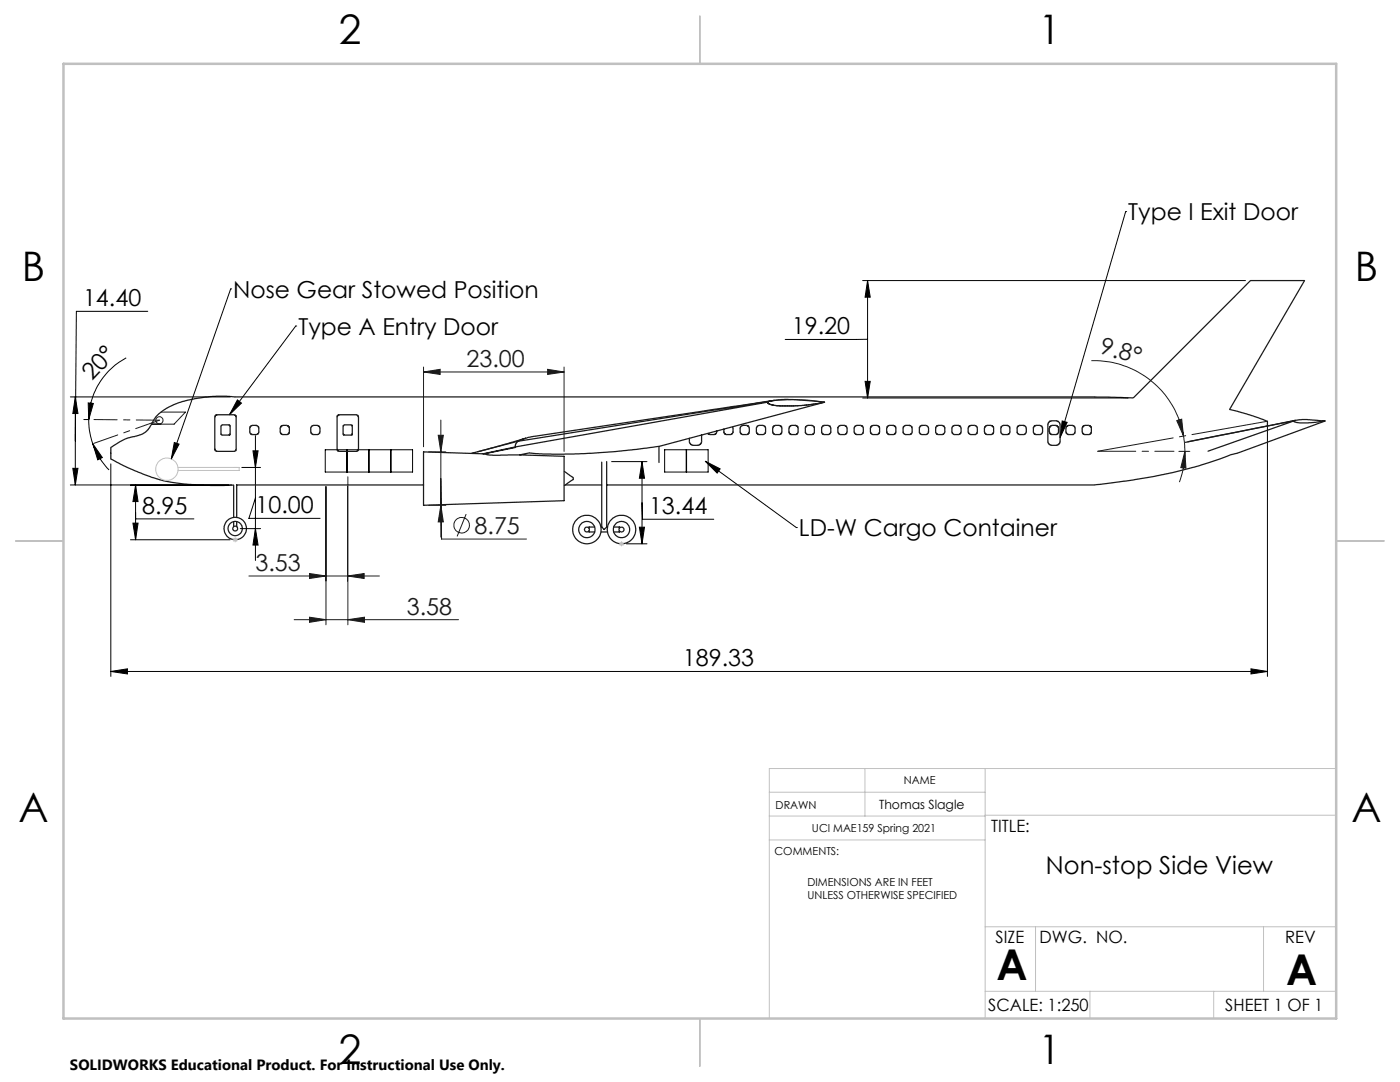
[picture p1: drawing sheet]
<svg xmlns="http://www.w3.org/2000/svg" width="279mm" height="216mm" viewBox="0 0 279 216" stroke-linecap="round" stroke-linejoin="round" font-family="sans-serif">
<g fill="none" stroke="#191924" stroke-width=".2">
<path d="M84.5 74.2l3.3-.5v1zM84.5 73.2v15.9M84.5 74.2h28.1M109.3 73.7l3.3 .5-3.3 .5zM112.6 73.2v16.9M217.8 72a18.1 18.1 0 0 1 18.4 15M32.1 82.2h4.9l-2.3 2.4h-4.4M65.1 97.1v27.6M69.4 97.1v18.8M69.4 95.1v29.6M85.5 90.2h3.5M87.5 86.9h1l-.5 3.3z"/>
<path d="M88 83.8v23.4M88 95.5l.1 12.1h17M153.1 80.2h.1M153.2 80.2a33 33 0 0 1 11.4 .1l-4.7 .6-4.9 .1a2.62 2.62 0 0 1-1.9-.7v-.1M153.2 80.2h.1M153.2 80.2h-.1M153.5 80.6h.1M234.8 83.9l1-.3 .4 3.4zM235.3 90.1h2.2M236.2 87l.3 3.1M236.5 90.1l.2 3.3-1-.1zM236.5 90.1a18.4 18.4 0 0 1-1.1 6.1"/>
<path d="M49.7 114.9h26M61.8 114.4l3.3 .5-3.3 .5zM69.4 114.9l3.3-.5v1zM85.5 100.8h3.5M88 100.8l.5 3.3h-1zM93 102.6l-1.8 4.4M58.7 123.6h32.8M61.8 123.2l3.3 .4-3.3 .6zM69.4 123.6l3.3-.4v1z"/>
<circle cx="31.8" cy="83.9" r=".72"/>
<circle cx="92.1" cy="104.8" r="1.55"/>
</g>
<g fill="none" stroke="#000" stroke-width=".2">
<path d="M46 57.6h.1M46 57.6l-11.8 34M172.2 56h76.4M173.1 56l.6 3.3h-1.1zM173.1 56v23.4M224.6 42.2h.1M224.6 42.2l-13 45.1M14 79.2h31.9M15 79.2l.6 3.3h-1.1zM15 79.2v17.6M25.2 71.4a14.2 14.2 0 0 0-7.5 12.3M29.5 62.1h-14.3l-.2 25.9"/>
<path d="M47.4 79.8l.8 .6-2.4 2.4zM59 65.1h.1M59 65.1l-13.2 17.7M172.2 79.4h52.9M172.6 76.1h1.1l-.6 3.3zM173.1 67.7h-16.4M14 96.8h32.2M14.5 93.5h1.1l-.6 3.3zM16.7 83.7h1M17.6 80.4l1 .1-.9 3.2zM17.7 83.7a13.4 13.4 0 0 0 .8 4.8M18.5 88.5l1.9 2.8-.9 .5z"/>
<path d="M18.5 88.5a13.9 13.9 0 0 0 3.3 5.3M22.1 92.6v42.4M26 96.8h19.6M27.1 96.8l.5 3.3h-1.1zM27.1 96.8v10.9M34.8 88.3l.9 .3-1.5 3zM48.3 93.3h3.7M50.5 90h1l-.5 3.3zM51 86.9v24.9M51 99.4l-1.3 4h14.2M64.9 89.7h4.3v4.5h-4.3zM69.3 89.7h4.3v4.5h-4.3z"/>
<path d="M73.7 89.7h4.3v4.5h-4.3zM78 89.7h4.3v4.5h-4.3zM122.1 92.1h7M128.1 92.1l.5 3.3h-1zM128.1 92.1v16.4M132.6 89.7h4.3v4.5h-4.3zM137 89.7h4.3v4.5h-4.3zM140.8 92l18.1 13.3M140.8 92l2.9 1.6-.6 .8zM212 84l1 .3-1.4 3zM252.9 85.1v49.9M26 107.7h19.9"/>
<path d="M26.5 104.4h1.1l-.5 3.3zM27.1 103.5h11.6M47.9 105.5h4.1M51 105.5l.5 3.3h-1zM125 108.5h4.1M127.6 105.2h1l-.5 3.3zM128.1 100.3l.1 3.3h14.3M158.9 105.3h.1M22.1 134l3.3-.5v1zM22.1 134h230.8M249.7 133.5l3.2 .5-3.2 .5z"/>
</g>
<g fill="none" stroke="#191924" stroke-width=".25">
<path d="M154.6 79.9l-48.1 7.2-1.2 .2-1.9 .8M43 82.9l.3-.1h3.5l.3 .3v6.6l-.2 .3-3.7 .1-.3-.3v-6.5zM44.2 84.9l.2-.1h1.4l.1 1.8-.1 .2h-1.5l-.2-.1zM50 85.1l.4-.2h.7l.4 .2 .1 1.2-.2 .3-1.1 .1-.3-.2-.2-.4v-.8zM56.1 85.1l.4-.2h.7l.4 .2 .1 1.2-.2 .3-1.1 .1-.4-.2-.1-1.1zM67.5 82.9l.1-.1h3.6l.3 .2v6.6l-.2 .4-3.7 .1-.3-.3v-6.7zM68.5 84.9l.3-.1 1.4 .1 .1 1.7-.1 .2h-1.5l-.2-.1zM84.5 96.8h-37.3v6.5M96.6 90.6l1.8 .2h5.3M96.6 90.6l-12.1-.4v10.6l28.1-.9v-8.8l-8.9-.3M102.8 89.2l.1 .1-6.3 1.3M102.8 89.2l-6.4 1.4"/>
<path d="M103.4 88.1l-.5 .4-.1 .7M103.4 88.1l-9.3 2.4M105 87.4l-9.8 2.8M112.6 94l1.7 1.3 .1 .4-1.8 1.2M112.8 96.8h7.3M120.1 92.2v13M121.1 92.1v13.1M131.5 89.1l-8.6 1-4.9 .4-7.8 .1-4.6-.2-1.9 .4M131.5 89.1v3.2M140 86.8v1.4l-.1 .3-.4 .3-1.2 .1-.5-.2-.2-.5v-.7M143.1 86l-.1 .4-.4 .3h-.9l-.4-.2M146.2 85.2l.1 1-.1 .3-.4 .2h-.9l-.3-.1-.1-.3v-.7"/>
<path d="M153.1 80.3l.6 .4 1.9 .3 4.8-.1 4.2-.6M153.1 80.3l-50.3 8.9M153.9 80l-.8 .3M153.9 80l1.5-.2 1.8-.1 7.4 .6M153.9 80l-50.5 8.1M154.4 85.1l.4-.2h.7l.4 .2 .1 1.2-.2 .3-1.1 .1-.4-.2-.1-1.1zM157.7 85l1-.1 .5 .2 .1 1.2-.2 .3-1.2 .1-.3-.2-.2-1zM160.9 85l1.1-.1 .5 .3v1.1l-.2 .3-1.1 .1-.3-.2-.2-.2v-1zM164.1 85.1l.4-.2 1.1 .1 .2 .4-.1 1.1-.4 .2h-.9l-.3-.1-.1-.3v-1zM164.6 80.3l-33.1 8.8M173.9 85.1l.4-.2 1 .1 .2 .4v.9l-.1 .2-.3 .2-1.1-.1-.3-.4v-.8zM177.2 85.1l.3-.2h.8l.4 .2 .1 1.2-.2 .3-1.2 .1-.3-.2-.1-1z"/>
<path d="M180.3 85.1l.5-.2 1 .1 .2 .3-.1 1.2-.3 .2h-.9l-.3-.1-.2-.3zM193.4 85.1l.4-.2 1 .1 .3 .4v.9l-.2 .2-.3 .2-1.1-.1-.3-.4v-.8zM196.6 85.2l.4-.3 1 .1 .3 .3v1l-.1 .2-.3 .2-1.2-.1-.2-.5zM199.9 85.1l.4-.2h.7l.4 .2 .1 1.2-.2 .3-1.1 .1-.3-.2-.2-.2v-1zM203.2 85l1.1-.1 .4 .3 .1 .9-.2 .5-1.2 .1-.2-.1-.2-.3v-1zM209.3 84.2l.4-.2h1.1l.4 .1 .3 .4 .1 3.7-.1 .3-.5 .3h-1.3l-.5-.5-.1-3.7zM216.1 85.1l.4-.2h.7l.5 .2 .1 1.2-.2 .3-1.2 .1-.3-.2-.1-1.1zM252.9 85v-.9l-4.1-1.5-3.4-.9 15-25.7h-10.8l-23.4 23.4-7.8-.2h-171.7l-3.5-.1-2.2 .1-3.6 .7-1.7 .4-1.7 .8-1.5 .9-1.4 1.1-1.3 2.2-.9 1-.8 .4-3.1 .9-2.9 1.7v2.3l4 2 5.8 2.1 2.6 .6 3.2 .4 4.3 .2 4.6-.1v6.5M258.2 84l.2 .2 1 .2 2.3-.1 2.8-.3M258.2 84l1.6-.3 4.7 .3M258.2 84l-17.1 6M258.2 84h.1"/>
<path d="M258.2 84l-21.6 4.3M258.6 83.9l-21.6 4.3M264.5 84l-17.7 6.5a10.6 10.6 0 0 0-3.3 1.1l-5.1 1.6-6.2 1.5-6.1 1.1-7.7 1h-97.3M46.6 104.1v1M47.2 104.1v1M117.5 105.9v.3h1.2M118.7 105.2h-1.2v.2M119.9 105.2h.2M119.9 106.2h1.3M120.1 105.2l.5 .5 .5-.5M121.1 105.2h.1M122.5 105.2h1.1v.2"/>
<path d="M123.6 105.9v.3h-1.1"/>
<circle cx="62.9" cy="85.8" r="1.01"/>
<circle cx="148.6" cy="85.8" r="1.01"/>
<circle cx="151.8" cy="85.8" r="1.01"/>
<circle cx="168.1" cy="85.8" r="1.01"/>
<circle cx="171.3" cy="85.8" r="1"/>
<circle cx="184.3" cy="85.8" r="1.01"/>
<circle cx="187.6" cy="85.8" r="1"/>
<circle cx="190.8" cy="85.8" r="1"/>
<circle cx="207.1" cy="85.8" r="1"/>
<circle cx="210.3" cy="85.8" r="1"/>
<circle cx="213.6" cy="85.8" r="1"/>
<circle cx="46.9" cy="105.5" r="2.24"/>
<circle cx="46.9" cy="105.5" r="1.42"/>
<circle cx="46.9" cy="105.5" r=".48"/>
<circle cx="117.1" cy="105.7" r=".49"/>
<circle cx="117.1" cy="105.7" r="1.62"/>
<circle cx="117.1" cy="105.7" r="2.85"/>
<circle cx="124" cy="105.7" r="1.62"/>
<circle cx="124" cy="105.7" r=".49"/>
<circle cx="124" cy="105.7" r="2.85"/>
</g>
<g fill="none" stroke="#c0c0c0" stroke-width=".2">
<path d="M35.5 93.3h12.2v.6h-12.2M46.4 107.7h1M46.6 107.4l.7 .7M47 107.2v1M47.3 107.4l-.7 .7M123.5 108.5h1M123.7 108.2l.7 .7M124 108v1M124.4 108.2l-.7 .7M153.5 158.1h43.1M172.6 153.4v9.4M196.6 153.4v49.8"/>
<path d="M266.7 153.4h-113.2v49.8M153.5 167.6h43.1M153.5 162.8h43.1M196.6 162.7h70.1M196.6 197.8h70.1M196.6 184.9h70.1M206.7 184.9v12.9M217.5 197.8v5.4M242.2 197.8v5.4M252.2 184.9v12.9"/>
<circle cx="33.3" cy="93.6" r="2.24"/>
</g>
<path d="M31.8 83.8l-13.1-.1" fill="none" stroke="#191924" stroke-width=".2" stroke-dasharray="15.2 1.3 1.3 1.3" stroke-dashoffset="10.6"/>
<path d="M31.8 83.8l-13.1 4.7" fill="none" stroke="#191924" stroke-width=".2" stroke-dasharray="15.2 1.3 1.3 1.3" stroke-dashoffset="10.2"/>
<path d="M253 84.1l-34 5.9" fill="none" stroke="#191924" stroke-width=".2" stroke-dasharray="15.2 1.3 1.3 1.3" stroke-dashoffset="-.1"/>
<path d="M219 90h15.3" fill="none" stroke="#191924" stroke-width=".2" stroke-dasharray="15.2 1.3 1.3 1.3" stroke-dashoffset="7.6"/>
<path d="M139.7 3.2v9.5M3.1 107.9h9.6M266.7 107.9h9.5M139.7 203.2v9.6" fill="none" stroke="#c0c0c0" stroke-width=".25"/>
<path d="M12.7 12.7h254v190.5h-254z" fill="none" stroke="#c0c0c0" stroke-width=".5"/>
<path d="M47.4 79.8l.8 .6-2.4 2.4zM140.8 92l2.9 1.6-.6 .8zM212 84l1 .3-1.4 3zM34.8 88.3l.9 .3-1.5 3z" fill="#000"/>
<g fill="#191924">
<path d="M236.5 90.1l.2 3.3-1-.1zM234.8 83.9l1-.3 .4 3.4z"/>
<path d="M69.4 114.9l3.3-.5v1zM61.8 114.4l3.3 .5-3.3 .5zM69.4 123.6l3.3-.4v1zM61.8 123.2l3.3 .4-3.3 .6zM109.3 73.7l3.3 .5-3.3 .5zM84.5 74.2l3.3-.5v1z"/>
<path d="M87.5 86.9h1l-.5 3.3zM88 100.8l.5 3.3h-1z"/>
</g>
<g fill="#000">
<path d="M17.6 80.4l1 .1-.9 3.2zM18.5 88.5l1.9 2.8-.9 .5z"/>
<path d="M26.5 104.4h1.1l-.5 3.3zM27.1 96.8l.5 3.3h-1.1zM128.1 92.1l.5 3.3h-1zM127.6 105.2h1l-.5 3.3zM22.1 134l3.3-.5v1zM249.7 133.5l3.2 .5-3.2 .5zM172.6 76.1h1.1l-.6 3.3zM173.1 56l.6 3.3h-1.1zM15 79.2l.6 3.3h-1.1zM14.5 93.5h1.1l-.6 3.3zM51 105.5l.5 3.3h-1zM50.5 90h1l-.5 3.3z"/>
</g>
<g font-size="8.5">
<text x="198.9" y="195.5">A</text>
<text x="256.7" y="196.5">A</text>
</g>
<g font-size="8.1">
<text x="67.6" y="8.9">2</text>
<text x="207.3" y="8.9">1</text>
<text x="4.4" y="56.2">B</text>
<text x="270.4" y="56.2">B</text>
<text x="3.7" y="164.1">A</text>
<text x="269.7" y="164.1">A</text>
<text x="67.6" y="212.4">2</text>
<text x="207.3" y="212.4">1</text>
</g>
<text font-size="4.9" x="208.7" y="174.4">Non-stop Side View</text>
<g font-size="4.7">
<text x="225.2" y="44">Type I Exit Door</text>
<text x="46.6" y="59.4">Nose Gear Stowed Position</text>
<text x="16.6" y="61.1">14.40</text>
<text x="59.6" y="66.8">Type A Entry Door</text>
<text x="158" y="66.7">19.20</text>
<text x="18.4" y="76.1" transform="rotate(-47 18.4 76.1)">20°</text>
<text x="28.4" y="102.5">8.95</text>
<text x="51" y="102.4">10.00</text>
<text x="129.5" y="102.6">13.44</text>
<text x="159.5" y="107">LD-W Cargo Container</text>
<text x="136.3" y="133">189.33</text>
</g>
<g font-size="4.7" fill="#191924">
<text x="219.3" y="70.5" transform="rotate(15 219.3 70.5)">9.8°</text>
<text x="93.1" y="73.2">23.00</text>
<text x="94.7" y="106.5">8.75</text>
<text x="51" y="113.9">3.53</text>
<text x="81.2" y="122.6">3.58</text>
</g>
<g font-size="3.4">
<text x="197.8" y="166">TITLE:</text>
<text x="198.7" y="188.1">SIZE</text>
<text x="207.5" y="188.1">DWG. NO.</text>
<text x="256.5" y="188.2">REV</text>
<text x="197.2" y="201.8">SCALE: 1:250</text>
<text x="244.5" y="201.7">SHEET 1 OF 1</text>
</g>
<text font-size="3" x="14" y="213.5">SOLIDWORKS Educational Product. For Instructional Use Only.</text>
<text font-size="2.5" x="175.4" y="161.4">Thomas Slagle</text>
<g font-size="2.2">
<text x="154.8" y="161.4">DRAWN</text>
<text x="180.4" y="156.5">NAME</text>
<text x="162" y="166.1">UCI MAE159 Spring 2021</text>
<text x="154.6" y="170.5">COMMENTS:</text>
<text x="161.2" y="176.7">DIMENSIONS ARE IN FEET</text>
<text x="161.2" y="179.3">UNLESS OTHERWISE SPECIFIED</text>
</g>
</svg>
